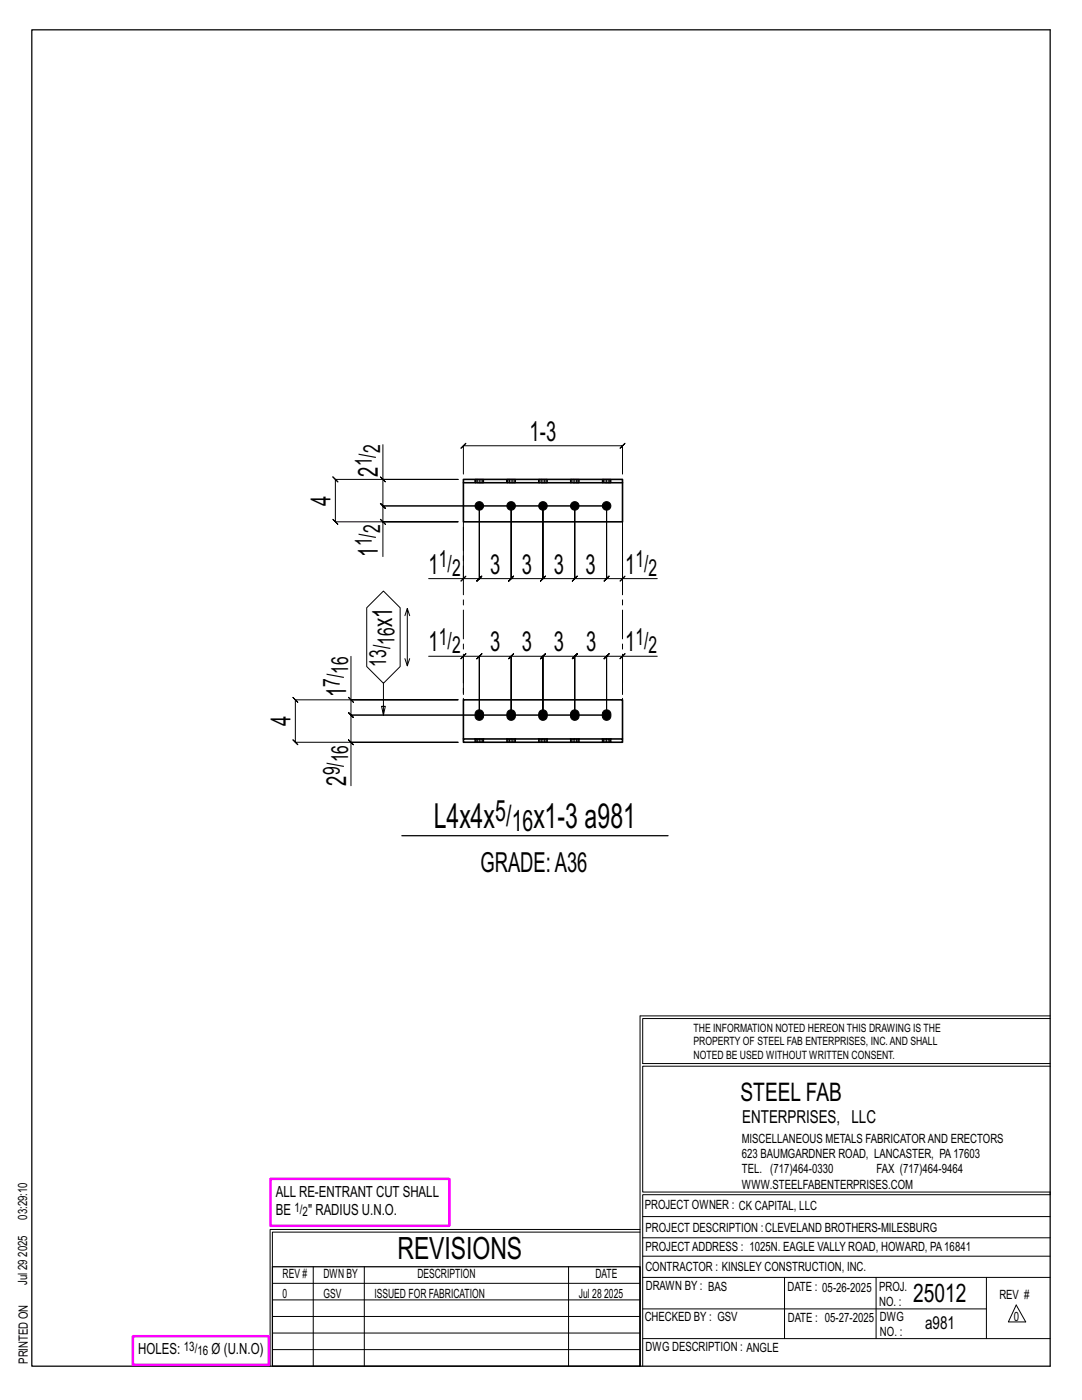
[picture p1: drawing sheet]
<svg xmlns="http://www.w3.org/2000/svg" width="216mm" height="279mm" viewBox="0 0 216 279" stroke-linecap="round" stroke-linejoin="round" font-family="sans-serif">
<g fill="none" stroke="#000" stroke-width=".2">
<path d="M75.9 95.2l1 1zM76.4 88.7v7h15h-24.5l-.5-.5 1 1-.5-.5v8.4l-.5-.5 1 1-.5-.5h24.5h-15v7M76.4 95.7v5.3l-.5-.5 1 1-.5-.5h44.6M92.5 94.6v-5.6l-.5 .5 1-1-.5 .5h31.7l-.5 .5 1-1-.5 .5v5.6M75.9 103.6l1 1zM92.5 105.2v10.3h-7M93 115l-1 1zM121 101h-44.6l-.5-.5 1 1-.5-.5v3.1M121 101v14.5l.5-.5-1 1 .5-.5h-6.3l.5-.5-1 1 .5-.5v-14.5v14.5l.5-.5-1 1 .5-.5h-6.4l.5-.5-1 1 .5-.5v-14.5v14.5l.5-.5-1 1 .5-.5h-6.3l.5-.5-1 1 .5-.5v-14.5v14.5l.5-.5-1 1 .5-.5h-6.4l.5-.5-1 1 .5-.5v-14.5v14.5l.5-.5-1 1 .5-.5h-3.1M121 101v14.5l-.5 .5 1-1-.5 .5h3.2M124.2 105.2v10.3h7M124.7 115l-1 1z"/>
<path d="M69.5 139.2l1 1zM70 131v8.7h21.4h-32.5l-.5-.5 1 1-.5-.5v8.4l-.5-.5 1 1-.5-.5h32.5h-21.4v8.7M70 139.7v3l-.5-.5 1 1-.5-.5h51M73.2 121.3l3.3-3.3 3.3 3.3v11.7l-3.3 3.4-3.3-3.4zM76.5 136.4v6.3l-.4-1.7h.8l-.4 1.7M80.8 131.4l.5 1.5 .4-1.5M81.3 121.4l-.5 1.5M81.7 122.9l-.4-1.5v11.5M85.5 131h7v7.6M92.5 131h3.1l-.5 .5 1-1-.5 .5v11.7v-11.7l-.5 .5 1-1-.5 .5h6.4l-.5 .5 1-1-.5 .5v11.7v-11.7l-.5 .5 1-1-.5 .5h6.3l-.5 .5 1-1-.5 .5v11.7v-11.7l-.5 .5 1-1-.5 .5h6.4l-.5 .5 1-1-.5 .5v11.7v-11.7l-.5 .5 1-1-.5 .5h6.3l-.5 .5 1-1-.5 .5v11.7M93 130.5l-1 1zM124.2 131h-3.2l.5-.5-1 1 .5-.5v11.7"/>
<path d="M124.7 130.5l-1 1zM131.2 131h-7v7.6M69.5 147.6l1 1zM121 142.7h-51l-.5-.5 1 1-.5-.5v5.4M127.7 202.7v70M127.7 202.7h81.8M209.5 203.3h-81.3v9h81.3M209.5 212.8h-81.3v25.1h81.3v.5h-81.3v34.3M54.4 259.4h73.3M54.4 256.1h73.3M62.5 252.8v19.9M72.7 252.8v19.9"/>
<path d="M113.4 252.8v19.9M127.7 245.4h-73.8v27.3M127.7 245.9h-73.3v6.9M128.2 242.8h81.3M128.2 254.9h81.3M128.2 250.7h81.3M128.2 247h81.3M156.5 254.9v12.2M174.8 254.9v12.2M196.8 254.9v12.2M54.4 269.3h73.3M54.4 266h73.3"/>
<path d="M54.4 262.7h73.3M128.2 261.2h68.6M128.2 267.1h81.3M202.8 260.4l1.9 3.4h-3.5z"/>
</g>
<path d="M6.3 6h203.2v266.7h-203.2zM80.2 166.8h53.1M54.4 252.8h73.3v19.9h-73.3z" fill="none" stroke="#000" stroke-width=".25"/>
<path d="M54 235.3h35.6v9.3h-35.6zM26.5 266.7h27.1v5.7h-27.1z" fill="none" stroke="#f0f" stroke-width=".5"/>
<g fill="#000" stroke="#000" stroke-width=".2">
<path d="M95 141.9a.91 .91 0 0 1 1.2-.1 .91 .91 0 0 1 .3 1.1 .9 .9 0 0 1-1.1 .8 .9 .9 0 0 1-.6-1.2zM101.4 141.9a.91 .91 0 0 1 1.1-.1 .91 .91 0 0 1 .4 1.1 .9 .9 0 0 1-1.1 .8 .9 .9 0 0 1-.7-1.2zM107.7 141.9a.91 .91 0 0 1 1.2-.1 .91 .91 0 0 1 .3 1.1 .9 .9 0 0 1-1.1 .8 .9 .9 0 0 1-.6-1.2zM114.1 141.9a.91 .91 0 0 1 1.1-.1 .91 .91 0 0 1 .4 1.1 .9 .9 0 0 1-1.1 .8 .9 .9 0 0 1-.7-1.2zM120.4 141.9a.91 .91 0 0 1 1.2-.1 .91 .91 0 0 1 .3 1.1 .9 .9 0 0 1-1.1 .8 .9 .9 0 0 1-.6-1.2z"/>
<circle cx="95.6" cy="101" r=".86"/>
<circle cx="102" cy="101" r=".86"/>
<circle cx="108.3" cy="101" r=".86"/>
<circle cx="114.7" cy="101" r=".86"/>
<circle cx="121" cy="101" r=".86"/>
</g>
<g fill="none" stroke="#000" stroke-width=".32">
<path d="M92.5 95.7h31.7v.6h-31.7zM92.5 96.3v7.8h31.7v-7.8M92.5 147.5h31.7v.6h-31.7zM92.5 147.5v-7.8h31.7v7.8M94.8 147.5h.1M94.8 148.1h.1M96.5 147.5h.1M96.5 148.1h.1M101.1 147.5h.1M101.1 148.1h.1M102.9 147.5h.1M102.9 148.1h.1"/>
<path d="M107.5 147.5h.1M107.5 148.1h.1M109.2 147.5h.1M109.2 148.1h.1M113.8 147.5h.1M113.8 148.1h.1M115.6 147.5h.1M115.6 148.1h.1M120.2 147.5h.1M120.2 148.1h.1M121.9 147.5h.1M121.9 148.1h.1"/>
</g>
<g fill="none" stroke="#000" stroke-width=".2" stroke-dasharray="2 1.4">
<path d="M94.8 95.7v.6zM94.8 95.7h.2M95.3 95.7h-.3v.6h-.2M95.3 96.3h.3v-.6h-.3v.6h-.3M95.6 95.7h.4v.6h-.4M96 95.7h.2v.6h-.2M96.2 95.7h.2v.6h-.2M96.4 95.7v.6M101.1 95.7l.1 .6zM101.2 95.7h.2M101.7 95.7h-.3v.6h-.2M101.7 96.3h.3v-.6h-.3v.6h-.3"/>
<path d="M102 95.7h.3v.6h-.3M102.3 95.7h.3v.6h-.3M102.6 95.7h.2v.6h-.2M102.8 95.7v.6M107.5 95.7v.6zM107.5 95.7h.2M108 95.7h-.3v.6h-.2M108 96.3h.3v-.6h-.3v.6h-.3M108.3 95.7h.4v.6h-.4M108.7 95.7h.2v.6h-.2M108.9 95.7h.2v.6h-.2M109.1 95.7v.6"/>
<path d="M113.8 95.7l.1 .6zM113.9 95.7h.2M114.4 95.7h-.3v.6h-.2M114.4 96.3h.3v-.6h-.3v.6h-.3M114.7 95.7h.3v.6h-.3M115 95.7h.3v.6h-.3M115.3 95.7h.2v.6h-.2M115.5 95.7v.6M120.2 95.7v.6zM120.2 95.7h.2M120.7 95.7h-.3v.6h-.2M120.7 96.3h.3v-.6h-.3v.6h-.3"/>
<path d="M121 95.7h.4v.6h-.4M121.4 95.7h.2v.6h-.2M121.6 95.7h.2v.6h-.2M121.8 95.7v.6M94.8 147.5h.1M94.8 147.5v.6M94.8 148.1h.1M95 148.1h-.2v-.6h.2M95.3 147.5h.3v.6h-.3zM95.3 148.1h-.3v-.6h.3M95.6 148.1h.4v-.6h.2M95.6 147.5h.4"/>
<path d="M96 148.1h.2v-.6h.2M96.2 148.1h.2l.1-.6M96.5 148.1v-.6M96.5 148.1h-.1M101.1 147.5h.1M101.1 147.5v.6M101.2 148.1h-.1M101.4 148.1h-.2v-.6h.2M101.7 147.5h.3v.6h-.3zM101.7 148.1h-.3v-.6h.3M102 148.1h.3v-.6h.3M102 147.5h.3"/>
<path d="M102.3 148.1h.3v-.6h.2M102.6 148.1h.2l.1-.6M102.9 148.1v-.6M102.9 148.1h-.1M107.5 147.5h.1M107.5 147.5v.6M107.5 148.1h.1M107.7 148.1h-.2v-.6h.2M108 147.5h.3v.6h-.3zM108 148.1h-.3v-.6h.3M108.3 148.1h.4v-.6h.2M108.3 147.5h.4"/>
<path d="M108.7 148.1h.2v-.6h.2M108.9 148.1h.2l.1-.6M109.2 148.1v-.6M109.2 148.1h-.1M113.8 147.5h.1M113.8 147.5v.6M113.9 148.1h-.1M114.1 148.1h-.2v-.6h.2M114.4 147.5h.3v.6h-.3zM114.4 148.1h-.3v-.6h.3M114.7 148.1h.3v-.6h.3M114.7 147.5h.3"/>
<path d="M115 148.1h.3v-.6h.2M115.3 148.1h.2l.1-.6M115.6 148.1v-.6M115.6 148.1h-.1M120.2 147.5h.1M120.2 147.5v.6M120.2 148.1h.1M120.4 148.1h-.2v-.6h.2M120.7 147.5h.3v.6h-.3zM120.7 148.1h-.3v-.6h.3M121 148.1h.4v-.6h.2M121 147.5h.4"/>
<path d="M121.4 148.1h.2v-.6h.2M121.6 148.1h.2l.1-.6M121.9 148.1v-.6M121.9 148.1h-.1"/>
</g>
<path d="M92.5 104.1v35.6M124.2 104.1v35.6" fill="none" stroke="#000" stroke-width=".2" stroke-dasharray="5.8 1 1 1"/>
<g font-size="6.9">
<text x="86.5" y="165.3">L4x4x</text>
<text x="106.5" y="165.3">x1-3 a981</text>
</g>
<text font-size="6.1" x="79.3" y="251.3">REVISIONS</text>
<g font-size="5.9">
<text x="98.8" y="163.8">5/</text>
<text x="102.1" y="165.9">16</text>
</g>
<g font-size="5.5">
<text x="105.7" y="88">1-3</text>
<text x="75.4" y="95.1" transform="rotate(-90 75.4 95.1)">2</text>
<text x="65.9" y="100.9" transform="rotate(-90 65.9 100.9)">4</text>
<text x="75.4" y="111.1" transform="rotate(-90 75.4 111.1)">1</text>
<text x="85.5" y="114.5">1</text>
<text x="97.8" y="114.5">3</text>
<text x="104.1" y="114.5">3</text>
<text x="110.5" y="114.5">3</text>
<text x="116.8" y="114.5">3</text>
<text x="124.7" y="114.5">1</text>
<text x="78.3" y="125.2" transform="rotate(-90 78.3 125.2)">x1</text>
<text x="85.5" y="130">1</text>
<text x="97.8" y="130">3</text>
<text x="104.1" y="130">3</text>
<text x="110.5" y="130">3</text>
<text x="117" y="130">3</text>
<text x="124.7" y="130">1</text>
<text x="69" y="139.1" transform="rotate(-90 69 139.1)">1</text>
<text x="57.9" y="144.9" transform="rotate(-90 57.9 144.9)">4</text>
<text x="69" y="156.8" transform="rotate(-90 69 156.8)">2</text>
<text x="95.9" y="174">GRADE:A36</text>
</g>
<g font-size="5.1">
<text x="147.8" y="219.8">STEEL FAB</text>
<text x="182.2" y="259.9">25012</text>
</g>
<g font-size="4.7">
<text x="74.2" y="93.1" transform="rotate(-90 74.2 93.1)">1/</text>
<text x="75.8" y="90.5" transform="rotate(-90 75.8 90.5)">2</text>
<text x="75.8" y="106.4" transform="rotate(-90 75.8 106.4)">2</text>
<text x="74.2" y="109" transform="rotate(-90 74.2 109)">1/</text>
<text x="87.6" y="113.2">1/</text>
<text x="126.8" y="113.2">1/</text>
<text x="90.2" y="114.9">2</text>
<text x="129.4" y="114.9">2</text>
<text x="78.7" y="128.7" transform="rotate(-90 78.7 128.7)">16</text>
<text x="87.6" y="128.7">1/</text>
<text x="90.2" y="130.4">2</text>
<text x="126.8" y="128.7">1/</text>
<text x="129.4" y="130.4">2</text>
<text x="67.8" y="137.1" transform="rotate(-90 67.8 137.1)">7/</text>
<text x="69.5" y="134.5" transform="rotate(-90 69.5 134.5)">16</text>
<text x="77" y="133" transform="rotate(-90 77 133)">13/</text>
<text x="67.8" y="154.8" transform="rotate(-90 67.8 154.8)">9/</text>
<text x="69.5" y="152.1" transform="rotate(-90 69.5 152.1)">16</text>
</g>
<g font-size="3.6">
<text x="148.1" y="224.1">ENTERPRISES, LLC</text>
<text x="184.6" y="265.2">a981</text>
</g>
<g font-size="3.1">
<text x="55" y="238.9">ALL RE-ENTRANT CUT SHALL</text>
<text x="55" y="242.5">BE</text>
<text x="61.5" y="242.5">&quot; RADIUS U.N.O.</text>
<text x="27.6" y="270.2">HOLES:</text>
<text x="42.2" y="270.2">Ø (U.N.O)</text>
</g>
<g font-size="2.6">
<text x="58.8" y="241.8">1/</text>
<text x="60.4" y="242.7">2</text>
<text x="36.7" y="269.6">13/</text>
<text x="39.4" y="270.5">16</text>
</g>
<g font-size="2.5">
<text x="148" y="231.2">623 BAUMGARDNER ROAD, LANCASTER, PA17603</text>
<text x="148" y="228.1">MISCELLANEOUS METALS FABRICATORAND ERECTORS</text>
<text x="148" y="237.2">WWW.STEELFABENTERPRISES.COM</text>
<text x="148" y="234.2">TEL. (717)464-0330</text>
<text x="174.9" y="234.2">FAX (717)464-9464</text>
<text x="5.4" y="243.4" transform="rotate(-90 5.4 243.4)">03:29:10</text>
<text x="128.7" y="241.3">PROJECT OWNER : CK CAPITAL, LLC</text>
<text x="128.8" y="246">PROJECT DESCRIPTION :CLEVELAND BROTHERS-MILESBURG</text>
<text x="5.4" y="250.8" transform="rotate(-90 5.4 250.8)">2025</text>
<text x="128.8" y="249.7">PROJECTADDRESS : 1025N. EAGLE VALLY ROAD, HOWARD, PA16841</text>
<text x="5.4" y="256.5" transform="rotate(-90 5.4 256.5)">Jul 29</text>
<text x="56.4" y="255">REV #</text>
<text x="64.5" y="255">DWN BY</text>
<text x="83.3" y="255">DESCRIPTION</text>
<text x="118.8" y="255">DATE</text>
<text x="128.8" y="253.7">CONTRACTOR : KINSLEY CONSTRUCTION, INC.</text>
<text x="128.9" y="257.5">DRAWN BY : BAS</text>
<text x="157.1" y="257.6">DATE : 05-26-2025</text>
<text x="175.4" y="257.7">PROJ.</text>
<text x="56.4" y="259">0</text>
<text x="64.5" y="259">GSV</text>
<text x="74.7" y="259">ISSUED FOR FABRICATION</text>
<text x="115.5" y="259">Jul 28</text>
<text x="120.6" y="259">2025</text>
<text x="128.6" y="263.7">CHECKED BY : GSV</text>
<text x="157.2" y="263.7">DATE : 05-27-2025</text>
<text x="175.4" y="260.7">NO. :</text>
<text x="175.6" y="263.7">DWG</text>
<text x="199.4" y="259.2">REV #</text>
<text x="202.3" y="263.7">0</text>
<text x="128.8" y="269.7">DWG DESCRIPTION : ANGLE</text>
<text x="175.6" y="266.7">NO. :</text>
<text x="5.5" y="272.2" transform="rotate(-90 5.5 272.2)">PRINTED ON</text>
</g>
<g font-size="2.3">
<text x="138.4" y="208.6">PROPERTY OF STEEL FAB ENTERPRISES, INC.AND SHALL</text>
<text x="138.4" y="205.9">THE INFORMATION NOTED HEREON THIS DRAWING IS THE</text>
<text x="138.4" y="211.3">NOTED BE USED WITHOUT WRITTEN CONSENT.</text>
</g>
</svg>
